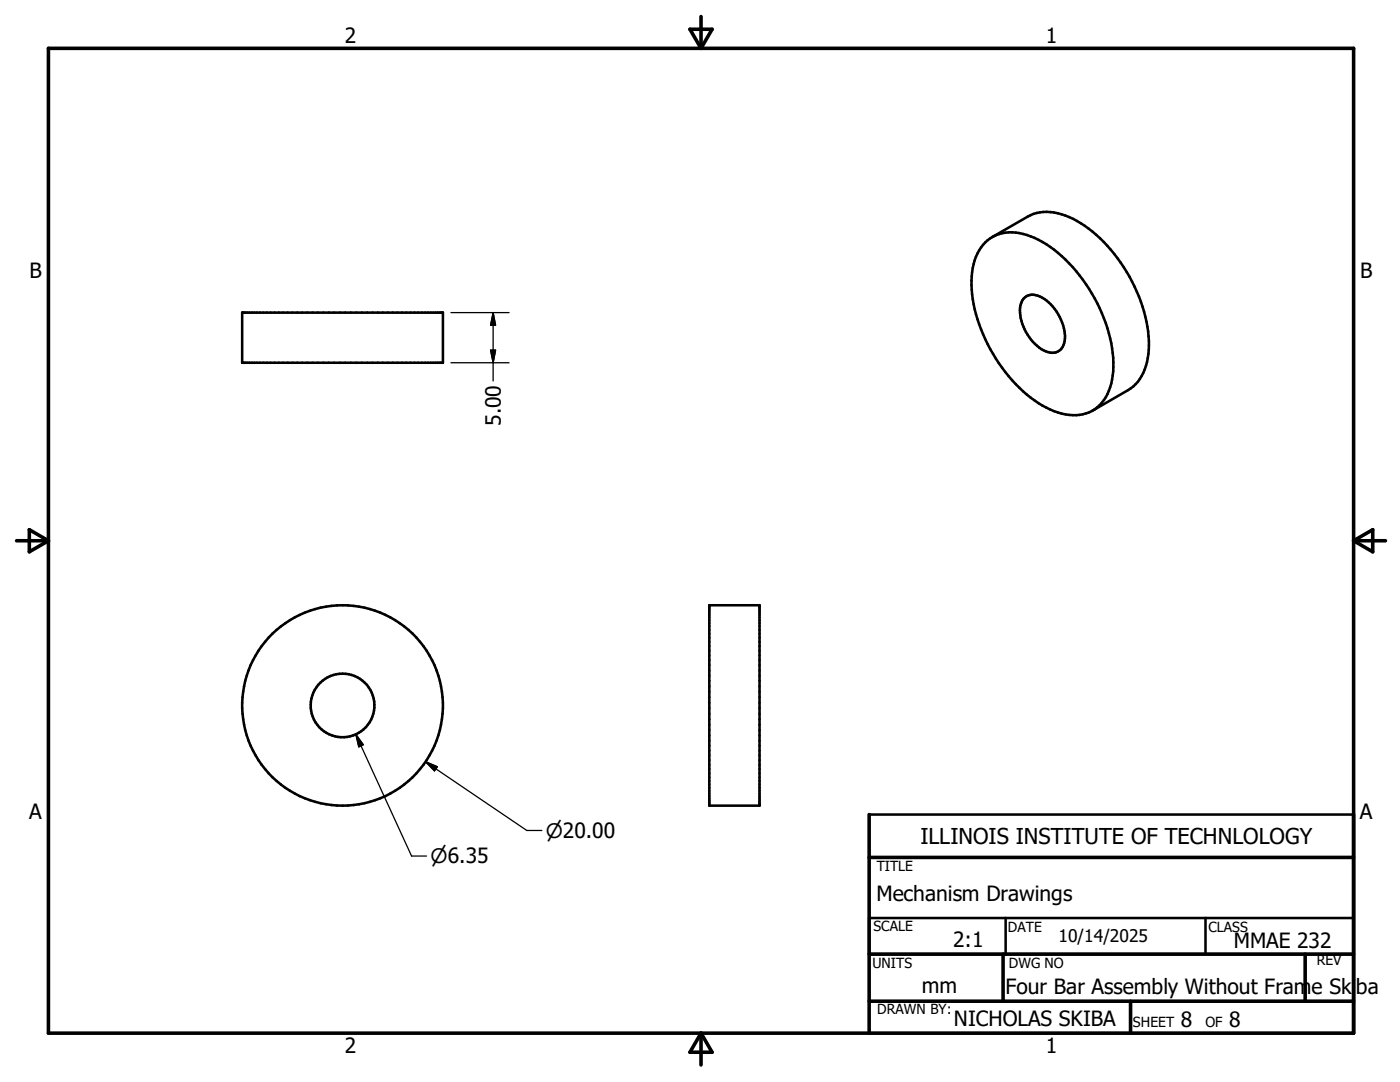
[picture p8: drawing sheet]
<svg xmlns="http://www.w3.org/2000/svg" width="279mm" height="216mm" viewBox="0 0 279 216" stroke-linecap="round" stroke-linejoin="round" font-family="sans-serif">
<g fill="none" stroke="#000" stroke-width=".51">
<path d="M196.6 48.4a8.2 8.2 0 0 1 9.1-1.2 26.1 26.1 0 0 1 12.2 11.4 28.1 28.1 0 0 1 4.3 15.5 9.4 9.4 0 0 1-4.3 7.9 9.6 9.6 0 0 1-9.1-.7 29.5 29.5 0 0 1-12.6-14.6 22 22 0 0 1-1.7-14.8l.9-1.9zM198 47.3l7.1-4.1a9.1 9.1 0 0 1 8.3 .1 28.3 28.3 0 0 1 13 13.9 25.1 25.1 0 0 1 2.7 14.3 8.9 8.9 0 0 1-4 6.3l-7 4.1M204.3 59.5a2.81 2.81 0 0 1 3.7-.1 9.6 9.6 0 0 1 4.5 8.6 2.6 2.6 0 0 1-4.2 1.9 9.4 9.4 0 0 1-4.7-8.9zM48.3 62.4h40.1v10h-40.1zM141.6 120.8h10v40h-10zM173.5 162.5h96.6M173.5 183.2h96.6v7.2h-96.6zM200.7 183.2v7.2M240.6 183.2v7.2M173.5 206.2h96.6"/>
<circle cx="68.4" cy="140.7" r="20"/>
<circle cx="68.4" cy="140.8" r="6.4"/>
</g>
<g fill="none" stroke="#000" stroke-width=".71">
<path d="M9.7 9.6h260.4v196.6h-260.4zM137.7 5.8h4.4l-2.2 3.8zM139.9 3.3v6.3M3.3 107.9h6.4M5.8 105.7l3.9 2.2-3.9 2.2zM270.1 107.9h6.4M270.1 107.9l3.9-2.2v4.4zM173.5 171.1h96.6M173.5 162.5v43.7M173.5 190.4h96.6M173.5 199.8h96.6M200.2 190.4v9.4"/>
<path d="M225.6 199.8v6.4M260.5 190.4v9.4M139.9 206.2v6.3M139.9 206.2l2.2 3.8h-4.4z"/>
</g>
<path d="M90 62.4h11.6M90 72.4h11.6M97.9 69.9h1l-.5 2.5zM98.4 62.4v13.6M98.4 62.4l.5 2.5h-1zM71 146.5l11.1 24.3h3M71 146.5l1.5 2.1-.9 .4zM84.9 152l20.2 13.7h3M84.9 152l2.4 1-.6 .8z" fill="none" stroke="#000" stroke-width=".25"/>
<path d="M97.9 69.9h1l-.5 2.5zM98.4 62.4l.5 2.5h-1zM71 146.5l1.5 2.1-.9 .4zM84.9 152l2.4 1-.6 .8z" fill="#000" stroke="#000" stroke-width=".25"/>
<text font-size="4.4" x="183.7" y="168.4">ILLINOIS INSTITUTE OF TECHNLOLOGY</text>
<g font-size="4.2">
<text x="68.8" y="8.7">2</text>
<text x="208.7" y="8.7">1</text>
<text x="5.9" y="55.5">B</text>
<text x="271.4" y="55.5">B</text>
<text x="99.9" y="85" transform="rotate(-90 99.9 85)">5.00</text>
<text x="5.8" y="163.4">A</text>
<text x="271.4" y="163.4">A</text>
<text x="174.9" y="179.7">Mechanism Drawings</text>
<text x="190.2" y="188.9">2:1</text>
<text x="246.2" y="189.2">MMAE 232</text>
<text x="184" y="198.2">mm</text>
<text x="200.7" y="198.4">Four Bar Assembly Without Frame Skiba</text>
<text x="190.4" y="204.7">NICHOLAS SKIBA</text>
<text x="235.7" y="205">8</text>
<text x="245.3" y="205">8</text>
<text x="68.8" y="210.2">2</text>
<text x="208.7" y="210.2">1</text>
</g>
<g font-size="4">
<text x="109" y="167.2">n20.00</text>
<text x="85.9" y="172.3">n6.35</text>
</g>
<text font-size="3.5" x="211.2" y="187.9">10/14/2025</text>
<g font-size="2.8">
<text x="175" y="173.8">TITLE</text>
<text x="174.3" y="185.8">SCALE</text>
<text x="201.2" y="186">DATE</text>
<text x="241.2" y="186">CLASS</text>
<text x="174.1" y="193.2">UNITS</text>
<text x="201.3" y="193.2">DWG NO</text>
<text x="262.8" y="192.6">REV</text>
<text x="175.1" y="202.4">DRAWN BY:</text>
<text x="226.1" y="205">SHEET</text>
<text x="240.6" y="205">OF</text>
</g>
</svg>
